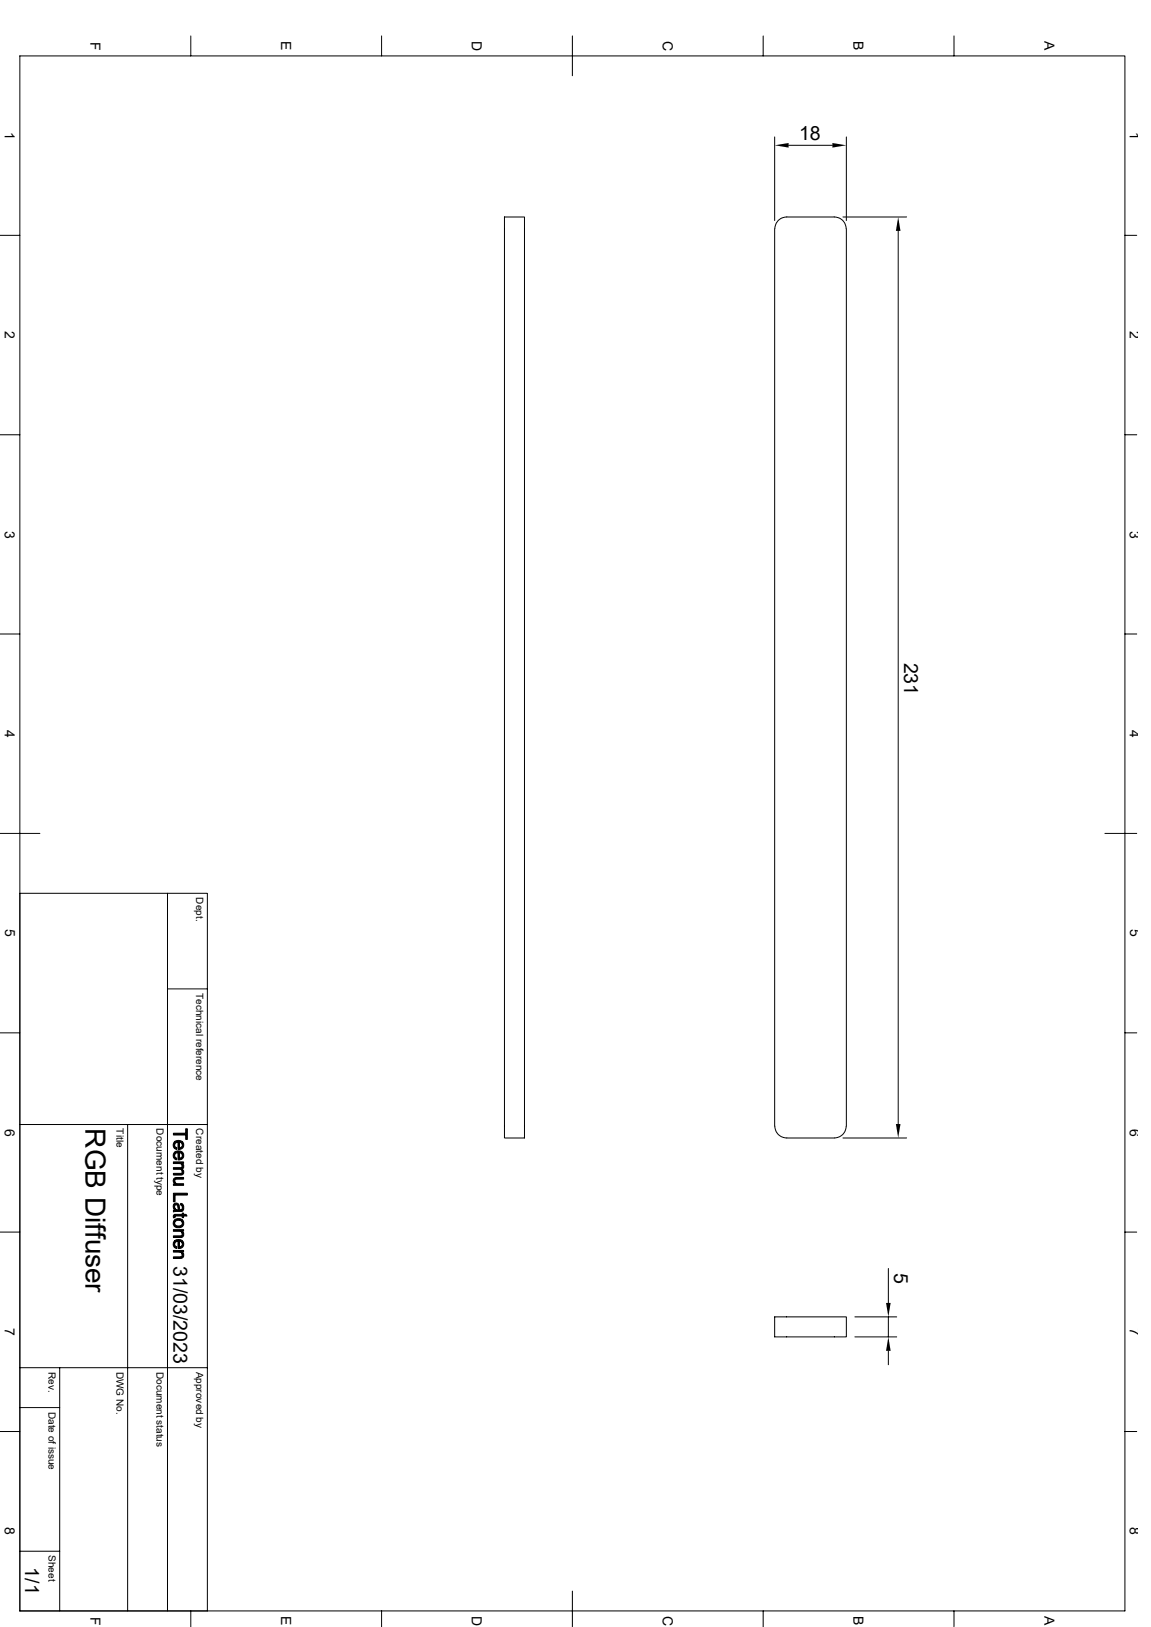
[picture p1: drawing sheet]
<svg xmlns="http://www.w3.org/2000/svg" width="297mm" height="420mm" viewBox="0 0 297 420" stroke-linecap="round" stroke-linejoin="round" font-family="sans-serif">
<g fill="none" stroke="#000" stroke-width=".26">
<path d="M5.1 14.4h285.2v401.4h-285.2zM49.2 9.3v5.1M98.5 9.3v5.1M147.7 9.3v10.3M196.9 9.3v5.1M246.2 9.3v5.1M199.9 35.3v21.6M203.5 37.5h11.3M218.4 35.3v21.6M130.2 56h5.1v237.8h-5.1zM200.8 56.9l.8-.6 1.4-.3h12.3a3 3 0 0 1 3.1 3.1v231.6a3 3 0 0 1-3.1 3.1h-12.3a3.1 3.1 0 0 1-3.1-3.1v-231.6l.4-1.4zM217.5 56h16.4"/>
<path d="M231.8 59.6v230.6M0 60.7h5.1M290.3 60.7h3M0 112.2h5.1M290.3 112.2h3M0 163.7h5.1M290.3 163.7h3M0 215.1h10.3M285.1 215.1h8.2M5.1 230.6h48.4v185.2M43.2 230.6v185.2M43.2 255.3h10.3"/>
<path d="M0 266.6h5.1M290.3 266.6h3M5.1 290.3h48.4M32.9 290.3v125.5M217.5 293.8h16.4M0 318.1h5.1M290.3 318.1h3M199.9 339.9h18.5v5.2h-18.5zM220.6 339.9h10.8M229.2 327.4v8.9M229.2 339.9v5.2M5.1 353.1h48.4"/>
<path d="M15.4 353.1v62.7M220.6 345.1h10.8M229.2 348.7v3.6M0 369.5h5.1M5.1 363.3h10.3M290.3 369.5h3M5.1 400.4h10.3M49.2 415.8v4.1M98.5 415.8v4.1M147.7 410.7v9.2M196.9 415.8v4.1M246.2 415.8v4.1"/>
</g>
<g fill="#000" stroke="#000" stroke-width=".26">
<path d="M45 294.8l.2 1.2 .4 .2v.5a1.17 1.17 0 0 1-.6-1.9z" fill-rule="evenodd"/>
<path d="M44.9 297.6l.1-.2 .1 1.1 .5 .5v.4a1.13 1.13 0 0 1-.7-1.8z" fill-rule="evenodd"/>
<path d="M45 294.7l.9-.3 1.2 .3v.9l-.3-.6-.5-.1v1.8h-.4v-1.8l-.6 .2-.3 .5z" fill-rule="evenodd"/>
<path d="M45.1 297.3l1.2-.2 .8 .3v.9l-.2-.5-.6-.2v1.8h-.4v-1.9l-.6 .2-.3 .6z" fill-rule="evenodd"/>
<path d="M46.3 294.9v1.3h.2l.5-.4 .1-1.1a1.15 1.15 0 0 1 .3 1.3 1.15 1.15 0 0 1-1.1 .7z" fill-rule="evenodd"/>
<path d="M46.3 297.6l.1 1.4 .6-.5 .1-1.1a1.12 1.12 0 0 1 .3 1.3 1.12 1.12 0 0 1-1.1 .7z" fill-rule="evenodd"/>
<path d="M44.7 292.5h3.2v-1.1h.4v2.7h-.4v-1.1h-3.2z" fill-rule="evenodd"/>
<path d="M45 311.5l.1 .8z" fill-rule="evenodd"/>
<path d="M45.1 304.9v.7z" fill-rule="evenodd"/>
<path d="M44.8 313.7l.3-.2 .1 .8-.5 .1z" fill-rule="evenodd"/>
<path d="M44.8 310.9a.76 .76 0 0 1 1.3 0v1.4l-.1-.1a.85 .85 0 0 0-.7-1.1l-.3 .3v.9a1.24 1.24 0 0 1-.2-1.4z" fill-rule="evenodd"/>
<path d="M47 300.3v.7z" fill-rule="evenodd"/>
<path d="M47 317.8v.7z" fill-rule="evenodd"/>
<path d="M44.7 301.4h2l.2-.2 .1 1.3-.1-.4-.2-.2-2-.1z" fill-rule="evenodd"/>
<path d="M46.6 310.6l.5 .2v.9l-.2-.5-.3-.2z" fill-rule="evenodd"/>
<path d="M45.1 314.8l.4-.1a1.63 1.63 0 0 1 1.6 .2v.9a1.06 1.06 0 0 0-1-.8 1.06 1.06 0 0 0-1.1 .8z" fill-rule="evenodd"/>
<path d="M44.7 299.9h2.7v.4h-.4v.4l-.6-.3h-1.7z" fill-rule="evenodd"/>
<path d="M44.9 304.2l.5-.2h2v.4h-2.1l-.2 .4-.1 .8a1.03 1.03 0 0 1-.1-1.4z" fill-rule="evenodd"/>
<path d="M44.7 305.6h.4l.1-.3 .5 .3h1.7v.4h-2.7z" fill-rule="evenodd"/>
<path d="M44.7 317.4h2.7v.4h-.4v.4l-.6-.4h-1.7z" fill-rule="evenodd"/>
<path d="M47.1 300.4a.85 .85 0 0 1-.2 1.4z" fill-rule="evenodd"/>
<path d="M44.7 302.9h2l.3-.3 .1-.8a.8 .8 0 0 1 .3 1 .8 .8 0 0 1-.8 .5h-1.9z" fill-rule="evenodd"/>
<path d="M45.1 311.8l.2 .4 .8 .1v-1.4l.2 .8a.44 .44 0 0 0 .3 .6 .44 .44 0 0 0 .5-.6v-.9a1.06 1.06 0 0 1 .3 1.2 1.06 1.06 0 0 1-1 .7l-1.7 .1v-.4l.4-.1z" fill-rule="evenodd"/>
<path d="M45 314.9v.9a1.08 1.08 0 0 0 1.1 .7 1.08 1.08 0 0 0 1-.7v-.9a1.32 1.32 0 0 1-.6 2 1.32 1.32 0 0 1-1.8-1.1z" fill-rule="evenodd"/>
<path d="M44.7 319h2l.3-.4 .1-.7a.87 .87 0 0 1 .3 1.1 .87 .87 0 0 1-1 .4h-1.7z" fill-rule="evenodd"/>
<path d="M45.1 313.5h1.9v-.4h.4v.4h.6l.3 .4h-.9v.4h-.4v-.4h-1.7l-.2 .2z" fill-rule="evenodd"/>
<path d="M44.7 308h3.6v.5h-3.1v1.7h-.5z" fill-rule="evenodd"/>
<path d="M45 320.4l.2 1.2 .4 .2v.5a1.17 1.17 0 0 1-.6-1.9z" fill-rule="evenodd"/>
<path d="M47 323.2v.7z" fill-rule="evenodd"/>
<path d="M45 320.3l1.1-.3 1 .3v.8l-.3-.5-.5-.2v1.9h-.4v-1.9l-.6 .2-.3 .6z" fill-rule="evenodd"/>
<path d="M44.7 322.8h2.7v.4h-.4v.4l-.5-.3-1.8-.1z" fill-rule="evenodd"/>
<path d="M46.3 320.4v1.5l.5-.2 .2-.3 .1-1.1a1.15 1.15 0 0 1 .3 1.2 1.15 1.15 0 0 1-1.1 .8z" fill-rule="evenodd"/>
<path d="M44.7 324.4h1.8l.4-.1 .2-1a.9 .9 0 0 1 .3 1.1 .9 .9 0 0 1-1 .5h-1.7z" fill-rule="evenodd"/>
</g>
<path d="M199.9 37.5l3.6-.6v1.2zM214.8 36.9l3.6 .6-3.6 .6zM231.8 56l.6 3.6h-1.2zM231.2 290.2h1.2l-.6 3.6zM228.6 336.3h1.2l-.6 3.6zM229.2 345.1l.6 3.6h-1.2z" fill="#000"/>
<text font-size="7.2" x="22.1" y="291.3" transform="rotate(90 22.1 291.3)">RGB Diffuser</text>
<g font-size="5">
<text x="206.2" y="36">18</text>
<text x="233.3" y="171.1" transform="rotate(90 233.3 171.1)">231</text>
<text x="44.7" y="326.9" transform="rotate(90 44.7 326.9)">31/03/2023</text>
<text x="230.7" y="328.7" transform="rotate(90 230.7 328.7)">5</text>
<text x="6.5" y="404.6" transform="rotate(90 6.5 404.6)">1/1</text>
</g>
<g font-size="3.6">
<text x="23.3" y="10.8" transform="rotate(90 23.3 10.8)">F</text>
<text x="72.6" y="10.7" transform="rotate(90 72.6 10.7)">E</text>
<text x="121.8" y="10.5" transform="rotate(90 121.8 10.5)">D</text>
<text x="171" y="10.5" transform="rotate(90 171 10.5)">C</text>
<text x="220.3" y="10.7" transform="rotate(90 220.3 10.7)">B</text>
<text x="269.5" y="10.7" transform="rotate(90 269.5 10.7)">A</text>
<text x="1.3" y="34" transform="rotate(90 1.3 34)">1</text>
<text x="291.6" y="34" transform="rotate(90 291.6 34)">1</text>
<text x="1.3" y="85.5" transform="rotate(90 1.3 85.5)">2</text>
<text x="291.6" y="85.5" transform="rotate(90 291.6 85.5)">2</text>
<text x="1.3" y="136.9" transform="rotate(90 1.3 136.9)">3</text>
<text x="291.6" y="136.9" transform="rotate(90 291.6 136.9)">3</text>
<text x="1.3" y="188.4" transform="rotate(90 1.3 188.4)">4</text>
<text x="291.6" y="188.4" transform="rotate(90 291.6 188.4)">4</text>
<text x="1.3" y="239.9" transform="rotate(90 1.3 239.9)">5</text>
<text x="291.6" y="239.9" transform="rotate(90 291.6 239.9)">5</text>
<text x="1.3" y="291.3" transform="rotate(90 1.3 291.3)">6</text>
<text x="291.6" y="291.3" transform="rotate(90 291.6 291.3)">6</text>
<text x="1.3" y="342.8" transform="rotate(90 1.3 342.8)">7</text>
<text x="291.6" y="342.8" transform="rotate(90 291.6 342.8)">7</text>
<text x="1.3" y="394.3" transform="rotate(90 1.3 394.3)">8</text>
<text x="291.6" y="394.3" transform="rotate(90 291.6 394.3)">8</text>
<text x="23.3" y="417.3" transform="rotate(90 23.3 417.3)">F</text>
<text x="72.6" y="417.2" transform="rotate(90 72.6 417.2)">E</text>
<text x="121.8" y="417.1" transform="rotate(90 121.8 417.1)">D</text>
<text x="171" y="417.1" transform="rotate(90 171 417.1)">C</text>
<text x="220.3" y="417.2" transform="rotate(90 220.3 417.2)">B</text>
<text x="269.5" y="417.2" transform="rotate(90 269.5 417.2)">A</text>
</g>
<g font-size="2.6">
<text x="50.6" y="231.6" transform="rotate(90 50.6 231.6)">Dept.</text>
<text x="50.6" y="256.3" transform="rotate(90 50.6 256.3)">Technical reference</text>
<text x="30.1" y="291.3" transform="rotate(90 30.1 291.3)">Title</text>
<text x="40.3" y="291.3" transform="rotate(90 40.3 291.3)">Document type</text>
<text x="50.6" y="291.3" transform="rotate(90 50.6 291.3)">Created by</text>
<text x="12.5" y="354.1" transform="rotate(90 12.5 354.1)">Rev.</text>
<text x="30.1" y="354.1" transform="rotate(90 30.1 354.1)">DWG No.</text>
<text x="40.3" y="354.1" transform="rotate(90 40.3 354.1)">Document status</text>
<text x="50.6" y="354.1" transform="rotate(90 50.6 354.1)">Approved by</text>
<text x="12.5" y="364.4" transform="rotate(90 12.5 364.4)">Date of issue</text>
<text x="12.5" y="401.4" transform="rotate(90 12.5 401.4)">Sheet</text>
</g>
</svg>
